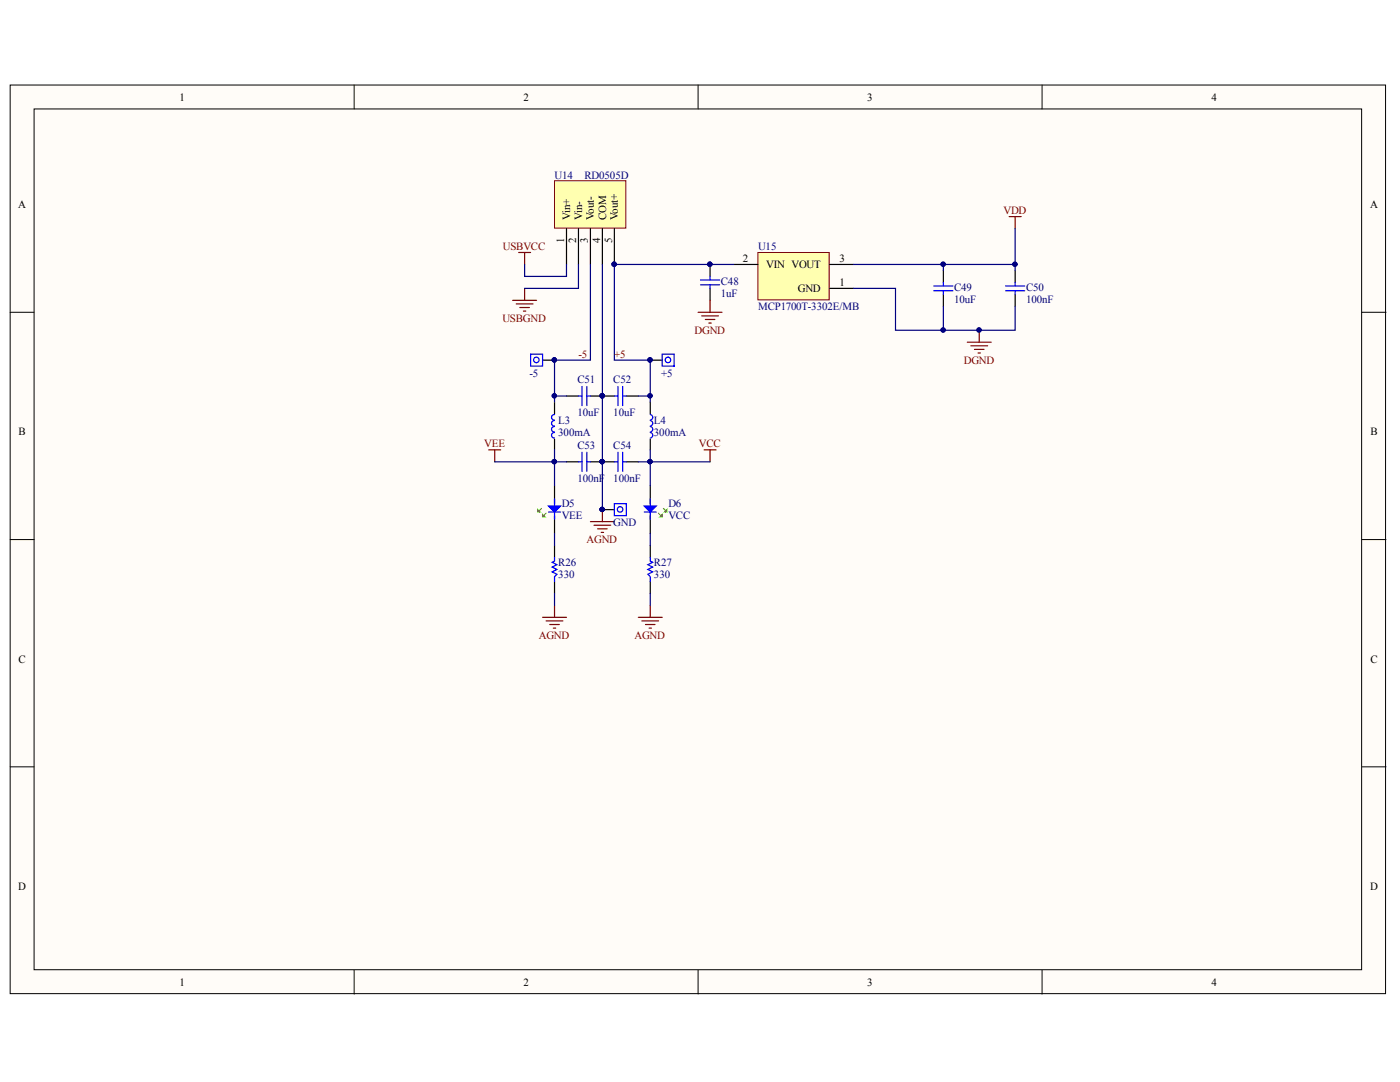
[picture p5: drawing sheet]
<svg xmlns="http://www.w3.org/2000/svg" width="279mm" height="216mm" viewBox="0 0 279 216" stroke-linecap="round" stroke-linejoin="round" font-family="sans-serif">
<g fill="#fffcf8" stroke="#000" stroke-width=".2">
<path d="M2 17h274.5v181.3h-274.5z"/>
<path d="M6.8 21.7h264.9v171.8h-264.9z"/>
</g>
<path d="M70.7 17v4.7M139.3 17v4.7M208 17v4.7M2 62.3h4.8M271.8 62.3h4.8M2 107.7h4.8M271.8 107.7h4.8M2 153h4.8M271.8 153h4.8M70.7 193.6v4.8M139.3 193.6v4.8M208 193.6v4.8" fill="none" stroke="#000" stroke-width=".2"/>
<path d="M129.8 71.9h2.4" fill="none" stroke="#000" stroke-width=".24"/>
<circle cx="129.7" cy="71.8" r=".43" fill="#000080" stroke="#000080" stroke-width=".2"/>
<g fill="none" stroke="#00f" stroke-width=".24">
<path d="M132.2 70.7h2.3v2.4h-2.3z"/>
<circle cx="133.3" cy="71.8" r=".55"/>
</g>
<path d="M103.5 50.4h2.4M104.7 50.4v2.4" fill="none" stroke="#800000" stroke-width=".24"/>
<path d="M110.7 36.1h14.2v9.4h-14.2z" fill="#ffffb0" stroke="#800000" stroke-width=".2"/>
<path d="M113.1 45.6v7.2M115.4 45.6v7.2M117.8 45.6v7.2M120.2 45.6v7.2M122.6 45.6v7.2" fill="none" stroke="#000" stroke-width=".24"/>
<circle cx="122.6" cy="52.7" r=".43" fill="#000080" stroke="#000080" stroke-width=".2"/>
<path d="M151.3 50.4h14.2v9.4h-14.2z" fill="#ffffb0" stroke="#800000" stroke-width=".2"/>
<g fill="none" stroke="#000" stroke-width=".24">
<path d="M146.5 52.8h4.8M165.6 57.5h4.8M165.6 52.8h4.8M188.3 54v2.3M188.3 58.7v2.4M202.6 54v2.3M202.6 58.7v2.4M120.2 79h2.4M125 79h2.4M120.2 92.2h2.4M125 92.2h2.4M129.8 80.2v2.4"/>
<path d="M129.8 87.6v2.2M129.8 96.9v3.6M129.8 102.9v3.6M129.8 108.9v2.3M129.8 116v2.4"/>
</g>
<g fill="none" stroke="#00f" stroke-width=".24">
<path d="M186.4 58h3.8M186.4 57.1h3.8M188.3 56.3v.8M188.3 58v.7M200.7 58h3.8M200.7 57.1h3.8M202.6 56.3v.8M202.6 58v.7M122.6 79h.7M123.3 77.1v3.8M124.3 77.1v3.8M124.3 79h.7"/>
<path d="M122.6 92.2h.7M123.3 90.2v3.9M124.3 90.2v3.9M124.3 92.2h.7M129.8 82.7a.55 .55 0 0 1 .5 .6 .55 .55 0 0 1-.5 .5M129.8 83.9a.55 .55 0 0 1 .5 .6 .55 .55 0 0 1-.5 .5M129.8 85.1a.55 .55 0 0 1 .5 .6 .55 .55 0 0 1-.5 .5M129.8 86.3a.55 .55 0 0 1 .5 .6 .55 .55 0 0 1-.5 .5M129.8 111.2v.8l.4 .2-.9 .5 .9 .5-.9 .4 .9 .5-.9 .5 .5 .5v.9"/>
</g>
<g fill="#000080" stroke="#000080" stroke-width=".2">
<circle cx="120.2" cy="79" r=".43"/>
<circle cx="120.2" cy="92.1" r=".43"/>
</g>
<path d="M102.3 59.9h4.8M104.7 57.5v2.4M201.4 43.2h2.4M202.6 43.2v2.4M103 60.6h3.4M103.7 61.4h2M104.5 62.1h.4M127.4 123.2h4.8M128.1 123.9h3.3M128.8 124.6h1.9M129.5 125.3h.5M129.8 120.8v2.4" fill="none" stroke="#800000" stroke-width=".24"/>
<path d="M128.6 101h2.4l-1.2 1.2z" fill="#00f"/>
<path d="M129.8 99.6v1.4M128.6 101h2.4l-1.2 1.2zM128.6 102.2h2.4M129.8 102.2v1.4" fill="none" stroke="#00f" stroke-width=".24"/>
<path d="M131.4 102.4l.8 .7M132.4 101.5l.7 .7" fill="none" stroke="#0f0" stroke-width=".24"/>
<path d="M131.7 103.1l.5-.4v.4z" fill="#0f0"/>
<path d="M131.7 103.1l.5-.4v.4z" fill="none" stroke="#0f0" stroke-width=".24"/>
<path d="M132.6 102.2l.5-.5v.5z" fill="#0f0"/>
<path d="M132.6 102.2l.5-.5v.5z" fill="none" stroke="#0f0" stroke-width=".24"/>
<path d="M113.1 79h2.3M117.8 79h2.4M110.7 80.2v2.4M110.7 87.6v2.2M110.7 96.9v3.6M113.1 92.2h2.3M117.8 92.2h2.4M110.7 102.9v3.6M110.7 108.9v2.3M110.7 116v2.4" fill="none" stroke="#000" stroke-width=".24"/>
<g fill="none" stroke="#00f" stroke-width=".24">
<path d="M115.4 79h.8M116.2 77.1v3.8M117.1 77.1v3.8M117.1 79h.7M110.7 82.7a.55 .55 0 0 0-.6 .6 .55 .55 0 0 0 .6 .5M110.7 83.9a.55 .55 0 0 0-.6 .6 .55 .55 0 0 0 .6 .5M110.7 85.1a.55 .55 0 0 0-.6 .6 .55 .55 0 0 0 .6 .5M110.7 86.3a.55 .55 0 0 0-.6 .5 .55 .55 0 0 0 .6 .6M115.4 92.2h.8M116.2 90.2v3.9M117.1 90.2v3.9M117.1 92.2h.7"/>
<path d="M110.7 111.2v.8l-.5 .2 .9 .5-.9 .5 .9 .4-.9 .5 .9 .5-.4 .5v.9"/>
</g>
<g fill="#000080" stroke="#000080" stroke-width=".2">
<circle cx="120.2" cy="79" r=".43"/>
<circle cx="120.2" cy="92.1" r=".43"/>
</g>
<path d="M108.3 123.2h4.8M109 123.9h3.3M109.7 124.6h1.9M110.4 125.3h.5M110.7 120.8v2.4" fill="none" stroke="#800000" stroke-width=".24"/>
<path d="M109.5 101h2.4l-1.2 1.2z" fill="#00f"/>
<path d="M110.7 99.6v1.4M109.5 101h2.4l-1.2 1.2zM109.5 102.2h2.4M110.7 102.2v1.4" fill="none" stroke="#00f" stroke-width=".24"/>
<path d="M108 101.5l-.7 .7M109 102.4l-.7 .7" fill="none" stroke="#0f0" stroke-width=".24"/>
<path d="M108.3 102.7l.5 .4h-.5z" fill="#0f0"/>
<path d="M108.3 102.7l.5 .4h-.5z" fill="none" stroke="#0f0" stroke-width=".24"/>
<path d="M107.3 101.7l.5 .5h-.5z" fill="#0f0"/>
<path d="M107.3 101.7l.5 .5h-.5z" fill="none" stroke="#0f0" stroke-width=".24"/>
<g fill="none" stroke="#800000" stroke-width=".24">
<path d="M141.7 59.9v2.4M139.3 62.3h4.8M140 63h3.4M140.8 63.7h1.9M141.5 64.5h.4M193 68.3h4.8M193.8 69h3.3M194.5 69.7h1.9M195.2 70.4h.5M195.4 65.9v2.4M97.5 89.8h2.4M98.7 89.8v2.4"/>
<path d="M140.5 89.8h2.4M141.7 89.8v2.4M117.8 104.1h4.8M118.5 104.8h3.4M119.3 105.5h1.9M120 106.2h.5M120.2 101.7v2.4"/>
</g>
<g fill="#000080" stroke="#000080" stroke-width=".2">
<circle cx="120.2" cy="101.7" r=".43"/>
<circle cx="110.6" cy="71.8" r=".43"/>
<circle cx="141.7" cy="52.7" r=".43"/>
<circle cx="202.5" cy="52.7" r=".43"/>
<circle cx="188.2" cy="52.7" r=".43"/>
<circle cx="120.2" cy="79" r=".43"/>
<circle cx="120.2" cy="92.1" r=".43"/>
<circle cx="129.7" cy="92.1" r=".43"/>
<circle cx="129.7" cy="79" r=".43"/>
<circle cx="110.6" cy="92.1" r=".43"/>
<circle cx="110.6" cy="79" r=".43"/>
<circle cx="129.7" cy="71.8" r=".43"/>
<circle cx="122.6" cy="52.7" r=".43"/>
<circle cx="188.2" cy="65.8" r=".43"/>
<circle cx="195.4" cy="65.8" r=".43"/>
</g>
<path d="M141.7 52.8v2.4M141.7 57.5v2.4M108.3 71.9h2.4M120.2 101.7h2.4" fill="none" stroke="#000" stroke-width=".24"/>
<g fill="none" stroke="#00f" stroke-width=".24">
<path d="M139.8 56.8h3.8M139.8 55.9h3.8M141.7 55.2v.7M141.7 56.8v.7M105.9 70.7h2.4v2.4h-2.4zM122.6 100.5h2.4v2.4h-2.4zM123.8 101.1a.55 .55 0 0 0-.6 .7 .55 .55 0 0 0 .9 .3 .55 .55 0 0 0 0-.9l-.3-.1"/>
<circle cx="107" cy="71.8" r=".55"/>
</g>
<g fill="none" stroke="#000080" stroke-width=".24">
<path d="M104.7 52.8v2.4h8.4v-2.4M115.4 52.8v4.7h-10.7M117.8 52.8v19.1h-7.1v7.1M120.2 52.8v48.9M146.5 52.8h-23.9v19.1h7.2v7.1M170.4 57.5h8.3v8.4h23.9v-4.8M170.4 52.8h17.9M188.3 54v-1.2h14.3v1.2M202.6 45.6v7.2M113.1 79h-2.4v1.2M127.4 79h2.4v1.2M188.3 61.1v4.8"/>
<path d="M98.7 92.2h12v4.7M110.7 89.8v2.4h2.4M129.8 89.8v2.4h-2.4M141.7 92.2h-11.9v4.7M110.7 106.5v2.4M110.7 118.4v2.4M129.8 106.5v2.4M129.8 118.4v2.4"/>
</g>
<g font-size="2.2">
<text x="35.8" y="20.1">1</text>
<text x="104.5" y="20.1">2</text>
<text x="173.1" y="20.1">3</text>
<text x="241.8" y="20.1">4</text>
<text x="3.6" y="41.5">A</text>
<text x="273.4" y="41.5">A</text>
<text x="113.8" y="43.9" transform="rotate(-90 113.8 43.9)">Vin+</text>
<text x="116.2" y="43.9" transform="rotate(-90 116.2 43.9)">Vin-</text>
<text x="118.5" y="43.9" transform="rotate(-90 118.5 43.9)">Vout-</text>
<text x="121" y="43.9" transform="rotate(-90 121 43.9)">COM</text>
<text x="123.3" y="43.9" transform="rotate(-90 123.3 43.9)">Vout+</text>
<text x="112.6" y="48.6" transform="rotate(-90 112.6 48.6)">1</text>
<text x="115" y="48.6" transform="rotate(-90 115 48.6)">2</text>
<text x="117.3" y="48.6" transform="rotate(-90 117.3 48.6)">3</text>
<text x="119.8" y="48.6" transform="rotate(-90 119.8 48.6)">4</text>
<text x="122.1" y="48.6" transform="rotate(-90 122.1 48.6)">5</text>
<text x="148.3" y="52.3">2</text>
<text x="152.9" y="53.5">VIN VOUT</text>
<text x="167.5" y="52.3">3</text>
<text x="159.2" y="58.3">GND</text>
<text x="167.5" y="57.1">1</text>
<text x="3.7" y="86.9">B</text>
<text x="273.5" y="86.9">B</text>
<text x="3.7" y="132.2">C</text>
<text x="273.5" y="132.2">C</text>
<text x="3.6" y="177.6">D</text>
<text x="273.4" y="177.6">D</text>
<text x="35.8" y="196.7">1</text>
<text x="104.5" y="196.7">2</text>
<text x="173.1" y="196.7">3</text>
<text x="241.8" y="196.7">4</text>
</g>
<g font-size="2.2" fill="#000080">
<text x="110.7" y="35.6">U14</text>
<text x="116.7" y="35.6">RD0505D</text>
<text x="151.3" y="49.9">U15</text>
<text x="143.9" y="59.2">1uF</text>
<text x="143.9" y="56.8">C48</text>
<text x="190.4" y="58">C49</text>
<text x="204.8" y="58">C50</text>
<text x="151.3" y="61.8">MCP1700T-3302E/MB</text>
<text x="190.4" y="60.4">10uF</text>
<text x="204.8" y="60.4">100nF</text>
<text x="105.7" y="75.2">-5</text>
<text x="115.2" y="76.4">C51</text>
<text x="122.4" y="76.4">C52</text>
<text x="131.9" y="75.2">+5</text>
<text x="115.2" y="83.1">10uF</text>
<text x="122.4" y="83.1">10uF</text>
<text x="111.4" y="87.1">300mA</text>
<text x="111.4" y="84.6">L3</text>
<text x="115.2" y="89.5">C53</text>
<text x="122.4" y="89.5">C54</text>
<text x="130.5" y="87.1">300mA</text>
<text x="130.5" y="84.6">L4</text>
<text x="112.1" y="101.3">D5</text>
<text x="115.2" y="96.2">100nF</text>
<text x="122.4" y="96.2">100nF</text>
<text x="133.4" y="101.3">D6</text>
<text x="112.1" y="103.6">VEE</text>
<text x="122.4" y="105.1">GND</text>
<text x="133.4" y="103.6">VCC</text>
<text x="111.4" y="112.9">R26</text>
<text x="130.5" y="112.9">R27</text>
<text x="111.4" y="115.4">330</text>
<text x="130.5" y="115.4">330</text>
</g>
<g font-size="2.2" fill="#800000">
<text x="200.3" y="42.7">VDD</text>
<text x="100.4" y="49.9">USBVCC</text>
<text x="100.3" y="64.3">USBGND</text>
<text x="115.5" y="71.4">-5</text>
<text x="122.6" y="71.4">+5</text>
<text x="138.6" y="66.6">DGND</text>
<text x="192.3" y="72.6">DGND</text>
<text x="96.6" y="89.3">VEE</text>
<text x="139.5" y="89.3">VCC</text>
<text x="117.1" y="108.4">AGND</text>
<text x="107.5" y="127.5">AGND</text>
<text x="126.6" y="127.5">AGND</text>
</g>
</svg>
